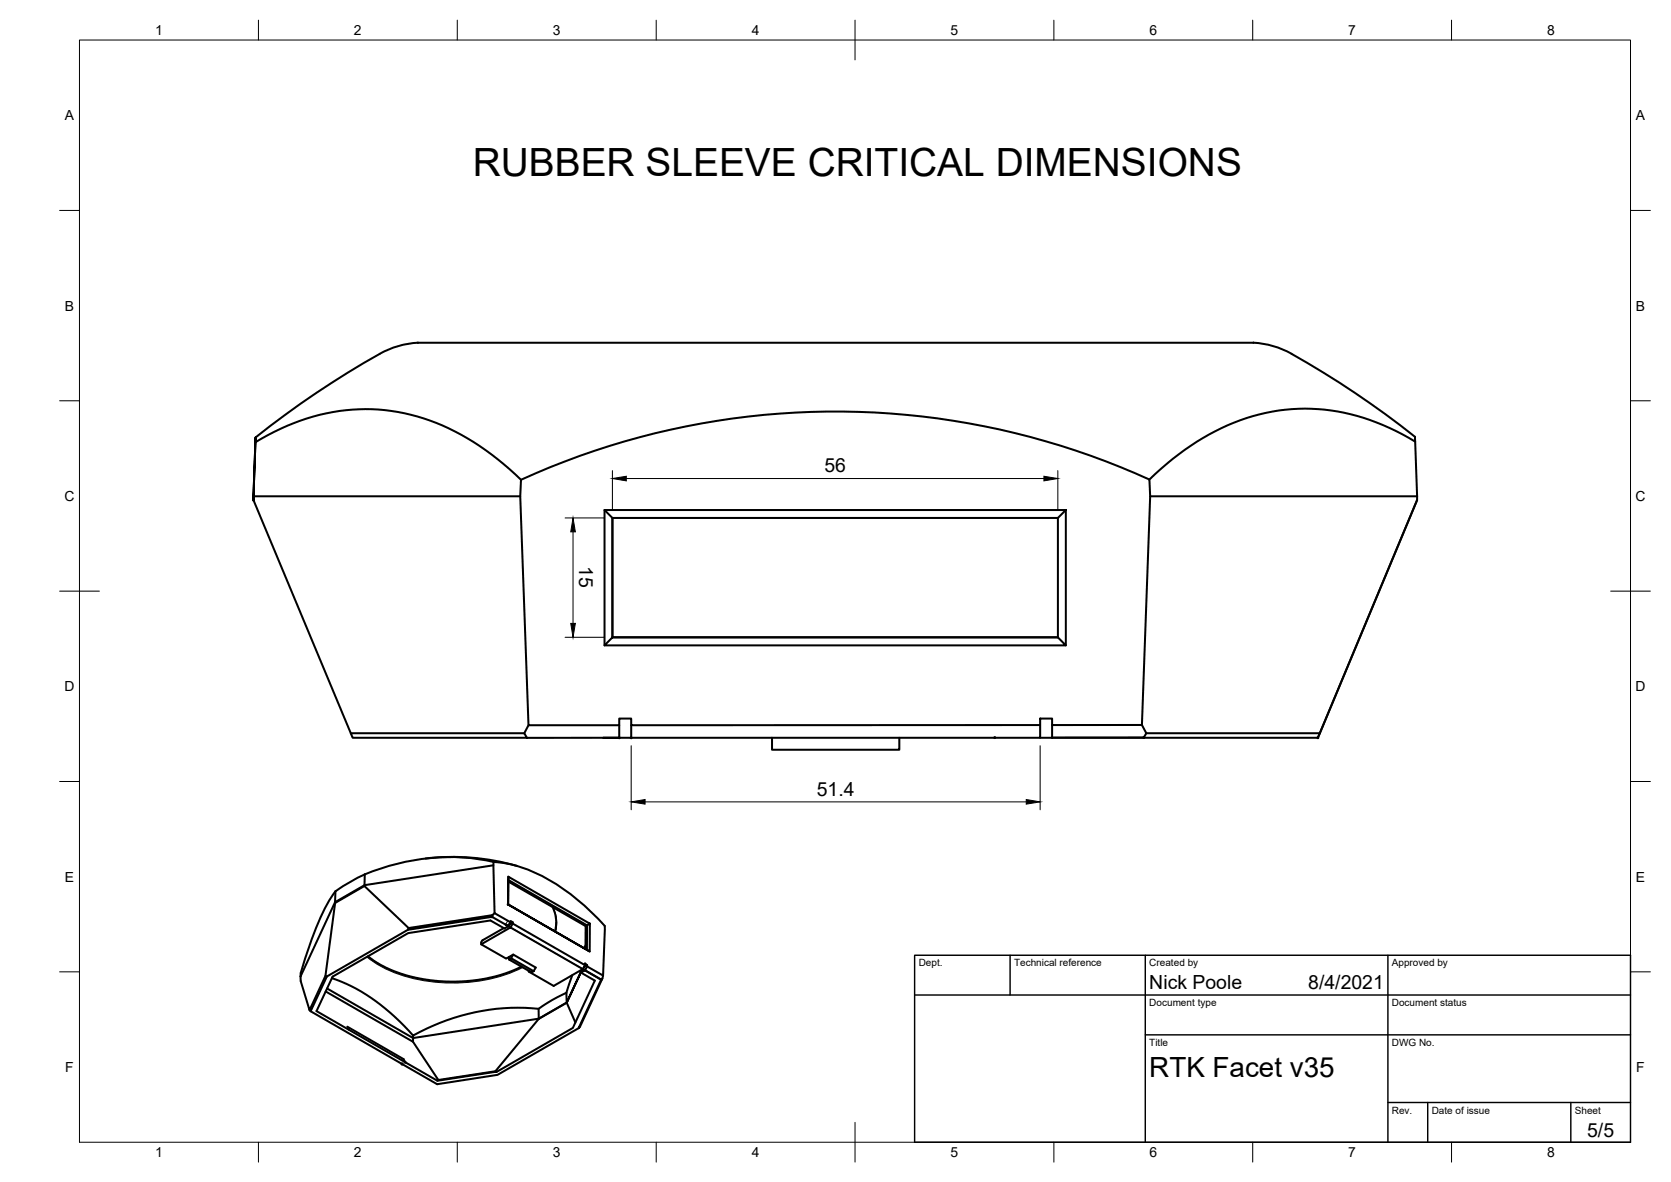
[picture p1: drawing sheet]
<svg xmlns="http://www.w3.org/2000/svg" width="420mm" height="297mm" viewBox="0 0 420 297" stroke-linecap="round" stroke-linejoin="round" font-family="sans-serif">
<!-- layer: Visible -->
<g fill="none" stroke="#000" stroke-width=".51">
<path d="M95.5 88.9a234.1 234.1 0 0 0-31.2 21M105.1 86.1a22 22 0 0 0-9.6 2.8M105.1 86.1h205.1a26.9 26.9 0 0 1 14.6 2.8M105.1 86.1h.1M324.8 88.9a211.9 211.9 0 0 1 31 21v1.1a50.6 50.6 0 0 0-37.5-7.3 60.4 60.4 0 0 0-29.3 16.8M64.2 111.1a50.8 50.8 0 0 1 37.5-7.2 60.3 60.3 0 0 1 29.3 16.7M64.3 109.9l-.1 1.2zM355.8 111l.5 13.7h-67.1M63.7 124.7l.5-13.6-.5 13.6h67.1M63.7 125.7v-1v1l24.5 58.6M131 120.6a190.8 190.8 0 0 1 158-.1l.2 4.2-2.1 57.5h-22.6v-1.6h-3v1.6l-102.8 .1v-1.7h-3v1.7h-22.8l-2.1-57.6zM152 128.2h116l-2 2h-112z"/>
<path d="M152 128.2v34M154 130.2v30M266 130.2v30h-112M268 128.2v34M356.3 124.7v1l-24.4 58.6h-43.7M356.3 125.7l-24.9 59.7M154 160.2h112l2 2h-116zM88.2 184.3h43.6l.7 1.1h-43.8zM132.9 182.3l-1.1 2M151.7 185.4h4h-4M151.7 185.4h-19.2M155.7 182.3v3.1h3"/>
<path d="M158.7 182.3v3.1M194.1 185.4v3h32v-3M261.5 182.2v3.2h-102.8M264.5 182.2v3.2l23.1-.1M287.1 182.2l1.1 2.1-.6 1M287.6 185.3l-26.1 .1M331.9 184.3l-.5 1.1h-43.9M91.7 219.7l-3.2 1.7-4.1 2.6M107 215.7a58.6 58.6 0 0 1 23 1.9M124.1 217.5l-32.4 4.9v-2.7M124.1 216.6a53.9 53.9 0 0 0-32.4 3.1M124.1 216.6a35.4 35.4 0 0 1 18.8 7.7l4.6 3.8 4.6 4.6-.5 12.5-4-2.3v-.4l-.3-.2-.2-.1v.4l-18.2-10.5v-.3l-.5-.4v.4l-4-2.3z"/>
<path d="M84.3 226.9l-2.5 18.3-4 8.7-2.2-7.4v-1.1M84.3 224l-.1 2.7-8.6 18.7M84.4 224a52.4 52.4 0 0 0-7 14.9l-1.8 5.6v.9M91.6 222.7l-7.3 4.2-.1-.2 7.5-4.3-.1 .3 11.1 10.5M102.6 233.7l-20.4 11.7M121 236.9v.4M121.4 236.3l-.4 .6M123.7 230.4l3.4 2M123.8 230l-21.1 3.2-.1 .5 21.1-3.3M123.8 230l-.1 .4M124.4 229.5l-.6 .5M126.7 233.2l-5.4 3.1"/>
<path d="M127.1 232.4l.7 .4-.7-.4M127.8 227.3l20.5 11.8zM127.8 220.3l20.5 11.8-.7 .4-19.8-11.4zM127.8 220.3v7v-6.2M127.8 221.5l19.5 11.2M128.2 232.2l-.2 .3M128.4 231.8l-.6 1-1 .5-3.5-2-20.7 3.2-19 10.9-4 8.7 22.3 12.8-.4-.7-14.2-8.2M128.9 231.8l-.7 .3M128.9 232.1l-.5 1M129.1 239.9l-.6 .9M139 228a9 9 0 0 1 .6 6.1M147.2 238.5l.1-5.8 .3-.2v6.2"/>
<path d="M147.2 237.6l-.3 .7M148.3 232.1v7M77.8 253.9l32.1 18.6 15.2-2.4 20.4-11.7M81.8 245.2l.4 .2-4.1 8.7M81.9 249.2l21.9 12.6M82.3 248.4l21.6 12.5v-.7M83.5 245.8a47.7 47.7 0 0 1 20.4 14.4 53.7 53.7 0 0 1 31.5-6.7l3.5-2.2 3.5-1.8M92.5 240.3l3.4 2.3 4.9 2.1 3.7 1 5.6 .8 5.8 .1 5.7-.6 5.4-1.3 4.1-1.8M128 241.1l.5-.3 5.7 3.3-.6 .3zM128 240.5v.6M133.1 244.1l-.2 .1M135.4 253.5l.1 2.5-31.6 4.9-.1 .9 6.4 9.6 14.4-2.2 10.9-13.2"/>
<path d="M142.4 249.5l.1 2.5-7 4 7-4 2.2 4.9M143.9 245.1l-1.5 4.4M146.1 244.4l3.5 2-5.6 11.9-19 11M146.4 243.7l-3.9 8.3zM146.5 243.5l-18.1-10.4-7.4 4.2 6.3 3.6 1.8-1 5.6 3.2-.5 1M146.9 242.9l-.8 1.5 1-.6M147.1 243.8l4.1 2.4M147.1 242.6l-.5 .9-7.4 4.3-6.3-3.6v-.2M147.6 242.5l-.7 .4M147.6 242.9l-.5 .9M151.5 245.9l-5.7 12.1-.3 .4 5.7-12.2M151.6 245.2l-.1 .7-.3 .3"/>
<path d="M101.9 266.9l8.1 4.7 .2-.2M124.6 269.2l.4 .1-15 2.3"/>
</g>
<g fill="#000" stroke="#000" stroke-width=".25">
<circle cx="63.7" cy="124.7" r=".24"/>
<circle cx="63.7" cy="125.7" r=".24"/>
<circle cx="155.7" cy="185.4" r=".24"/>
<circle cx="158.7" cy="185.4" r=".24"/>
<circle cx="250.1" cy="185.4" r=".24"/>
<circle cx="287.6" cy="185.3" r=".24"/>
<circle cx="331.4" cy="185.4" r=".24"/>
<circle cx="123.7" cy="230.4" r=".24"/>
<circle cx="127.8" cy="227.3" r=".24"/>
<circle cx="127.8" cy="232.8" r=".24"/>
<circle cx="128.2" cy="232.2" r=".24"/>
<circle cx="128.4" cy="233.1" r=".24"/>
<circle cx="147.1" cy="243.8" r=".24"/>
<circle cx="147.1" cy="242.2" r=".24"/>
<circle cx="151.2" cy="246.2" r=".24"/>
<circle cx="101.1" cy="267.4" r=".24"/>
<circle cx="101.9" cy="266.9" r=".24"/>
</g>
<!-- layer: Visible Narrow -->
<path d="M127.7 231.4l-.6 1M128.4 233.1l18.2 10.4M139.1 228a9 9 0 0 1 .6 6.2M139.8 231.8l-.2 2.3zM87.3 258l.4 .8M92.2 240.5a33.4 33.4 0 0 0 20.2 6.5 39.6 39.6 0 0 0 19.1-3.9M92.5 240.3a34.5 34.5 0 0 0 21.5 6.5 38.4 38.4 0 0 0 17.2-3.8l-4 1.7-5.3 1.3-6 .7h-4.6l-5.1-.6-5.6-1.4-4.5-1.9zM95.4 242.3l.1 .1" fill="none" stroke="#000" stroke-width=".25"/>
<!-- layer: Border -->
<g fill="none" stroke="#000" stroke-width=".25">
<path d="M20 10.1h390v276.9h-390zM65 5.1v5M115 5.1v5M165 5.1v5M215 5.1v10M265 5.1v5M315 5.1v5M365 5.1v5M15 52.9h5M410 52.9h5M15 100.7h5M410 100.7h5"/>
<path d="M15 148.6h10M405 148.6h10M15 196.4h5M410 196.4h5M15 244.2h5M410 244.2h5M65 287v5M115 287v5M165 287v5M215 282.1v9.9M265 287v5M315 287v5"/>
<path d="M365 287v5"/>
</g>
<!-- layer: Dimensions -->
<path d="M154 118.3v9.9M266 118.3v9.9M142.1 130.2h9.9M144.1 133.7v23M157.5 120.3h105M142.1 160.2h9.9M158.7 187.4v16.1M261.5 187.4v16.1M162.2 201.5h95.8" fill="none" stroke="#000" stroke-width=".25"/>
<path d="M154 120.3l3.5-.6v1.1zM262.5 119.7l3.5 .6-3.5 .5zM144.1 130.2l.6 3.5h-1.2zM143.5 156.7h1.2l-.6 3.5zM158.7 201.5l3.5-.6v1.2zM258 200.9l3.5 .6-3.5 .6z" fill="#000" stroke="#000" stroke-width=".25"/>
<!-- layer: TitleBlock -->
<path d="M230 240.1h180v46.9h-180zM230 250h180M254 240.1v9.9M288 240.1v46.9M349 240.1v46.9M288 260.1h122M349 277.1h61M359 277.1v9.9M395 277.1v9.9" fill="none" stroke="#000" stroke-width=".36"/>
<text font-size="9.8" x="118.9" y="44.2">RUBBER SLEEVE CRITICAL DIMENSIONS</text>
<text font-size="7" x="289" y="270.6">RTK Facet v35</text>
<g font-size="4.9">
<text x="207.3" y="118.7">56</text>
<text x="145.6" y="142.3" transform="rotate(90 145.6 142.3)">15</text>
<text x="205.4" y="199.9">51.4</text>
<text x="289" y="248.5">Nick Poole</text>
<text x="329" y="248.5">8/4/2021</text>
<text x="399.1" y="285.7">5/5</text>
</g>
<g font-size="3.5">
<text x="39" y="8.8">1</text>
<text x="89" y="8.8">2</text>
<text x="139" y="8.8">3</text>
<text x="189" y="8.8">4</text>
<text x="239" y="8.8">5</text>
<text x="289" y="8.8">6</text>
<text x="339" y="8.8">7</text>
<text x="389" y="8.8">8</text>
<text x="16.3" y="30.2">A</text>
<text x="411.3" y="30.2">A</text>
<text x="16.3" y="78">B</text>
<text x="411.3" y="78">B</text>
<text x="16.2" y="125.9">C</text>
<text x="411.2" y="125.9">C</text>
<text x="16.2" y="173.7">D</text>
<text x="411.2" y="173.7">D</text>
<text x="16.3" y="221.6">E</text>
<text x="411.3" y="221.6">E</text>
<text x="16.4" y="269.4">F</text>
<text x="411.4" y="269.4">F</text>
<text x="39" y="290.8">1</text>
<text x="89" y="290.8">2</text>
<text x="139" y="290.8">3</text>
<text x="189" y="290.8">4</text>
<text x="239" y="290.8">5</text>
<text x="289" y="290.8">6</text>
<text x="339" y="290.8">7</text>
<text x="389" y="290.8">8</text>
</g>
<g font-size="2.5">
<text x="231" y="242.9">Dept.</text>
<text x="255" y="242.9">Technical reference</text>
<text x="289" y="242.9">Created by</text>
<text x="350" y="242.9">Approved by</text>
<text x="289" y="252.8">Document type</text>
<text x="350" y="252.8">Document status</text>
<text x="289" y="262.9">Title</text>
<text x="350" y="262.9">DWG No.</text>
<text x="350" y="279.9">Rev.</text>
<text x="360" y="279.9">Date of issue</text>
<text x="396" y="279.9">Sheet</text>
</g>
</svg>
